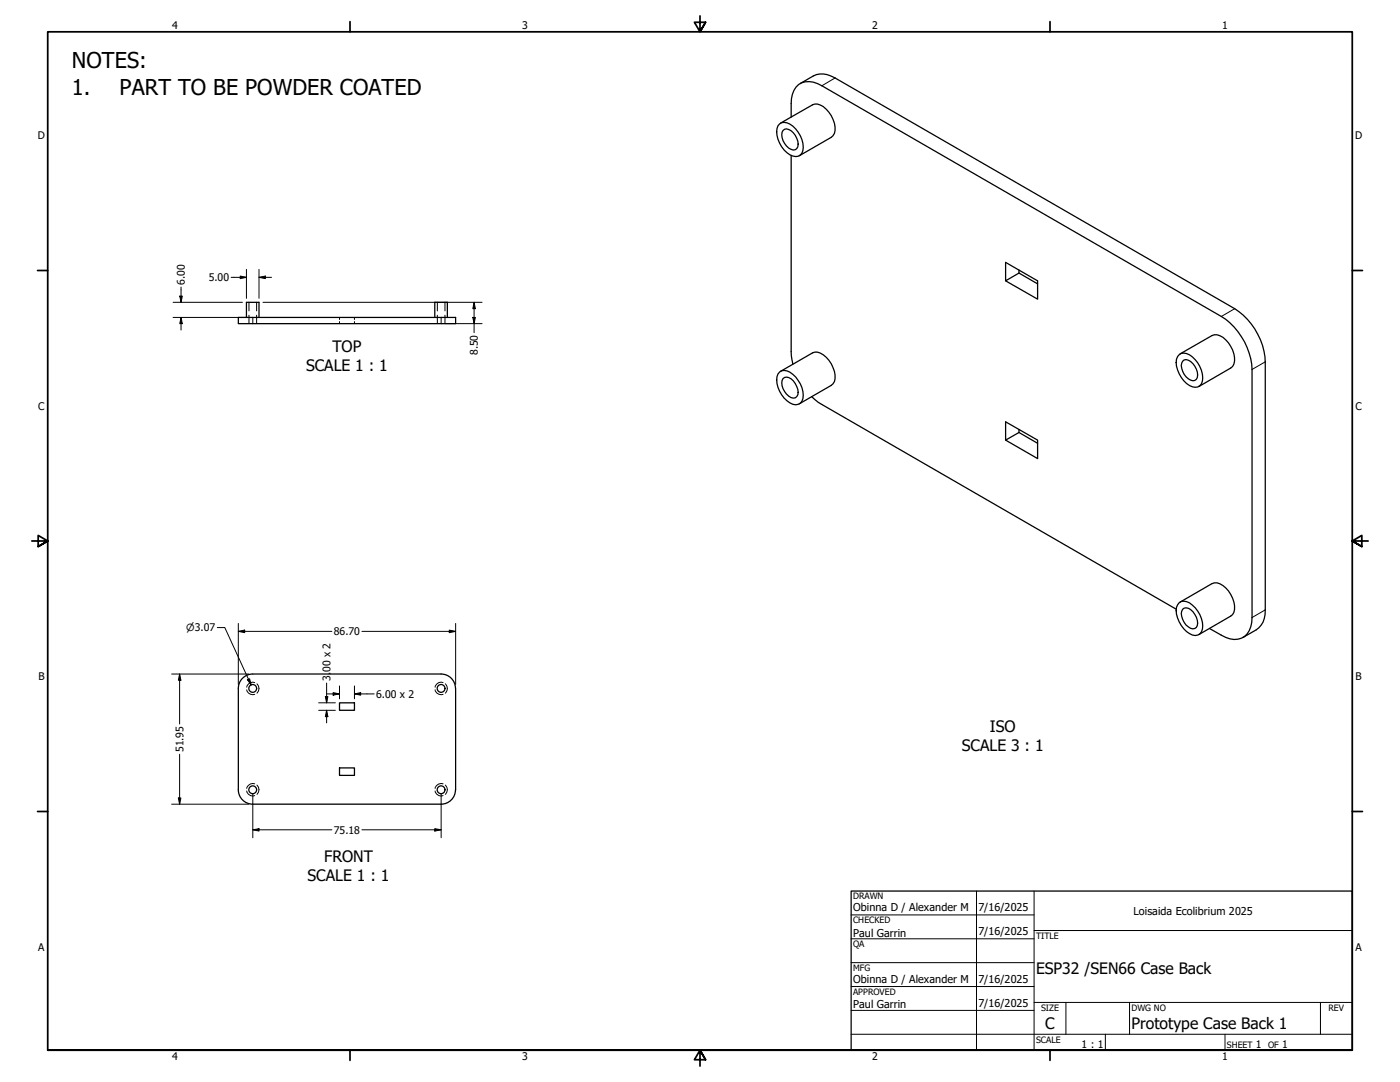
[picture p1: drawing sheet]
<svg xmlns="http://www.w3.org/2000/svg" width="559mm" height="432mm" viewBox="0 0 559 432" stroke-linecap="round" stroke-linejoin="round" font-family="sans-serif">
<!-- layer: Hidden (ANSI) -->
<g fill="none" stroke="#000" stroke-width=".4">
<path d="M99.4 120.6v3.5M99.4 125.8v3.4M102.4 120.6v3.5M102.4 125.8v3.4M135.5 126.7v.8M135.5 128.3v.9M141.5 126.7v.8M141.5 128.3v.9M174.6 120.6v3.5M174.6 125.8v3.4M177.6 120.6v3.5M177.6 125.8v3.4"/>
<path d="M98.5 275.3a2.37 2.37 0 0 0 3.2 1.8M101.7 272.4a2.34 2.34 0 0 0-3.2 1.9M102.6 272.9a2.47 2.47 0 0 1 0 3.7M173.7 275.3a2.37 2.37 0 0 0 3.1 1.8M176.8 272.4a2.34 2.34 0 0 0-3.1 1.9M177.7 272.9a2.47 2.47 0 0 1 0 3.7M98.5 315.7a2.37 2.37 0 0 0 3.2 1.8M101.7 312.8a2.45 2.45 0 0 0-3.2 1.8M102.6 313.3a2.47 2.47 0 0 1 0 3.7M173.7 315.7a2.37 2.37 0 0 0 3.1 1.8M176.8 312.8a2.45 2.45 0 0 0-3.1 1.8M177.7 313.3a2.47 2.47 0 0 1 0 3.7"/>
</g>
<!-- layer: Visible (ANSI) -->
<g fill="none" stroke="#000" stroke-width=".51">
<path d="M319.4 33.3l5.3-3a8.8 8.8 0 0 1 8.6 .8l159.5 92.1a26.9 26.9 0 0 1 12.2 21.2v99a8.5 8.5 0 0 1-3.5 7.9l-5.4 3.1M311.1 49.5a4.9 4.9 0 0 1 6.5 2 9.8 9.8 0 0 1 2.5 9.6 3.7 3.7 0 0 1-6-.1 10.2 10.2 0 0 1-3.6-10.8zM311.5 49.1l12.8-7.3a5.7 5.7 0 0 1 6.5 3 9.8 9.8 0 0 1 2.3 8.4l-1.3 1.6-12.8 7.4M312.5 52.1a2.22 2.22 0 0 1 3.3 .1 7.1 7.1 0 0 1 2.7 6.3 1.77 1.77 0 0 1-2.7 1.1 6 6 0 0 1-3.3-7.5zM315.8 46.7a19.4 19.4 0 0 1 1.1-10.7 6.7 6.7 0 0 1 9.4-2.7l161.2 93a27.1 27.1 0 0 1 12.2 21.1v99a8.3 8.3 0 0 1-4.2 8.3 8.5 8.5 0 0 1-8-1.2l-4.7-2.7M315.8 62v78.3l.7 5.1M401.4 112.1l12.7 7.3v-7.3l-12.7-7.4v7.4l5.3-3.1 7.4 4.3M406.7 107.8v1.2M95.1 126.7h86.8v2.5h-86.8zM98.4 126.7v-6.1h5v6.1M173.5 126.7v-6.1h5.1v6.1M311.1 148.5a3.9 3.9 0 0 1 5.4 .9 10 10 0 0 1 3.6 10.7 3.2 3.2 0 0 1-4.8 .7 11.2 11.2 0 0 1-5.2-10.5z"/>
<path d="M311.5 148.2l12.8-7.4a5.7 5.7 0 0 1 6.5 3 9.8 9.8 0 0 1 2.3 8.5l-1.3 1.5-12.8 7.4M312.5 151.1a3.3 3.3 0 0 1 4.9 2 4.9 4.9 0 0 1 .6 5.2 2.22 2.22 0 0 1-3.2-.2 6.1 6.1 0 0 1-2.3-7zM324 158.3l4 3.1 141.5 81.7M470.7 141.5a4.8 4.8 0 0 1 6.4 2.1 9.8 9.8 0 0 1 2.5 9.6 3.1 3.1 0 0 1-4.8 .7 11.5 11.5 0 0 1-5.2-10.5zM471 141.2l12.7-7.3a5.8 5.8 0 0 1 6.6 2.9 10 10 0 0 1 2.2 8.5l-1.3 1.6-12.7 7.3M472.1 144.1a2.14 2.14 0 0 1 3.1 .2 6.2 6.2 0 0 1 2.3 7.1 3.5 3.5 0 0 1-4.9-2 5.3 5.3 0 0 1-.5-5.3zM401.4 175.6l12.7 7.4v-7.4l-12.7-7.3v7.3l5.3-3 7.4 4.3M406.7 171.4v1.2M470.7 240.5a3.9 3.9 0 0 1 5.2 1 10.1 10.1 0 0 1 3.7 10.7 3.1 3.1 0 0 1-4.8 .7 11.5 11.5 0 0 1-5.2-10.5zM471 240.3l12.7-7.4a5.8 5.8 0 0 1 6.6 2.9 10 10 0 0 1 2.2 8.5l-1.3 1.6-12.7 7.3M472.1 243.1a2.64 2.64 0 0 1 4 1 5.6 5.6 0 0 1 1.4 6.3 2.23 2.23 0 0 1-3.2-.2 6.7 6.7 0 0 1-2.6-6.3zM95.1 274.8v40.4"/>
<path d="M176.1 269a5.7 5.7 0 0 1 5.7 5.7M176.1 269h-75.2a5.7 5.7 0 0 0-5.8 5.7M181.9 274.8v40.4M135.5 280.5h6v3h-6zM95.1 315.2a5.7 5.7 0 0 0 5.8 5.7h75.2M135.5 306.5h6v2.9h-6zM181.8 315.2a5.7 5.7 0 0 1-5.7 5.7"/>
<circle cx="100.9" cy="274.7" r="1.56"/>
<circle cx="176.1" cy="274.7" r="1.56"/>
<circle cx="100.9" cy="315.2" r="1.56"/>
<circle cx="176.1" cy="315.2" r="1.56"/>
</g>
<!-- layer: Visible Narrow (ANSI) -->
<path d="M333.3 31.1l-5.3 3.1M100.9 126.8v2.2M176.1 126.8v2.2M492.8 123.2l-5.3 3.1M505 144.4l-5.3 3M505 243.4l-5.3 3" fill="none" stroke="#000" stroke-width=".4"/>
<!-- layer: Border (ANSI) -->
<g fill="none" stroke="#000" stroke-width=".7">
<path d="M139.7 8.6v4.1M279.4 6.3v6.4l-2.2-3.8h4.4l-2.2 3.8 2.2-3.8M419.1 8.6v4.1M15 107.9h4M539.8 107.9h4M12.7 215.9h6.3l-3.8-2.2v4.4l3.8-2.2-3.8 2.2M546.1 215.9h-6.3l3.8-2.2v4.4l-3.8-2.2 3.8 2.2M15 323.8h4M539.8 323.8h4M19 419.1v-406.4h520.8v406.4h-520.8h520.8M139.7 419.1v4.1M419.1 419.1v4.1"/>
<path d="M281.6 422.9l-2.2-3.8 2.2 3.8h-4.4l2.2-3.8v6.3"/>
</g>
<!-- layer: Title (ANSI) -->
<g fill="none" stroke="#000" stroke-width=".4">
<path d="M389.8 355.6v63.5M412.7 355.6v63.5M339.7 365.1h73M339.7 374.6h73M412.7 371.3h127.1M339.7 384.2h73M339.7 393.7h73M339.7 412.7h200.1M339.7 403.2h73M412.7 400h127.1M425.4 400v12.7M441.2 412.7v6.4"/>
<path d="M450.8 400v12.7M488.9 412.7v6.4M527 400v12.7"/>
</g>
<path d="M339.7 355.6h200.1v63.5h-200.1z" fill="none" stroke="#000" stroke-width=".51"/>
<!-- layer: Dimension (ANSI) -->
<g fill="none" stroke="#000" stroke-width=".4">
<path d="M71.8 118.2h1l-.5 2.4zM72.3 114.6v6M92.3 110.7h6.1M95.9 110.2l2.5 .5-2.5 .5zM98.4 107.5v11.6M103.4 110.7l2.5-.5v1zM103.4 110.7h5M103.4 107.5v11.6M69.1 120.6h27.7M69.1 126.7h30.2M72.3 126.7l.5 2.5h-1zM72.3 126.7v5"/>
<path d="M105 120.6h87.4M177.7 129.2h14.7M188.7 126.7h1l-.5 2.5zM189.2 120.6l.5 2.6h-1zM189.2 120.6v12.2M86.7 250.4h3l10.6 23M95.1 252l2.6-.5v1zM95.1 252h37.4M95.1 248.8v24.4M144.5 252h37.4M179.3 251.5l2.6 .5-2.6 .5zM181.9 248.8v24.4"/>
<path d="M68.5 269h30.8M71.7 269l.5 2.5h-1zM71.7 269v19.9M98.7 271.3l.9-.4 .7 2.5zM129.9 278h1l-.5 2.5zM130.4 272.6v7.9M130.5 276.9h5M133 276.4l2.5 .5-2.5 .5zM135.5 273.7v5.2M141.5 276.9l2.5-.5v1zM141.5 276.9h7.9M141.5 273.7v5.2"/>
<path d="M127.2 283.5h6.7M127.2 280.5h6.7M130.4 283.5l.5 2.5h-1zM130.4 283.5v5M71.2 318.5h1l-.5 2.4zM71.7 301v19.9M100.9 316.8v17.5M176.1 316.8v17.5M68.5 320.9h30.8M100.9 331.2l2.5-.5v1zM100.9 331.2h31.6M144.5 331.2h31.6"/>
<path d="M173.5 330.7l2.6 .5-2.6 .5z"/>
</g>
<g fill="#000">
<path d="M71.8 118.2h1l-.5 2.4zM95.9 110.2l2.5 .5-2.5 .5zM103.4 110.7l2.5-.5v1zM72.3 126.7l.5 2.5h-1zM188.7 126.7h1l-.5 2.5zM189.2 120.6l.5 2.6h-1zM95.1 252l2.6-.5v1zM179.3 251.5l2.6 .5-2.6 .5zM71.7 269l.5 2.5h-1zM98.7 271.3l.9-.4 .7 2.5zM129.9 278h1l-.5 2.5zM133 276.4l2.5 .5-2.5 .5z"/>
<path d="M141.5 276.9l2.5-.5v1zM130.4 283.5l.5 2.5h-1zM71.2 318.5h1l-.5 2.4zM100.9 331.2l2.5-.5v1zM173.5 330.7l2.6 .5-2.6 .5z"/>
</g>
<g font-size="8.7">
<text x="28.7" y="27.3">NOTES:</text>
<text x="28.7" y="37.7">1.</text>
<text x="47.8" y="37.7">PART TO BE POWDER COATED</text>
</g>
<g font-size="6.3">
<text x="132.7" y="140.3">TOP</text>
<text x="122.2" y="147.9">SCALE 1 : 1</text>
<text x="395.1" y="292.2">ISO</text>
<text x="383.9" y="299.8">SCALE 3 : 1</text>
<text x="129.3" y="343.9">FRONT</text>
<text x="122.7" y="351.5">SCALE 1 : 1</text>
<text x="413.5" y="388.7">ESP32 /SEN66 Case Back</text>
<text x="417.2" y="410.6">C</text>
<text x="451.6" y="410.7">Prototype Case Back 1</text>
</g>
<g font-size="4.3">
<text x="340.5" y="363.7">Obinna D / Alexander M</text>
<text x="390.5" y="363.7">7/16/2025</text>
<text x="452.4" y="365.1">Loisaida Ecolibrium 2025</text>
<text x="340.5" y="373.8">Paul Garrin</text>
<text x="390.5" y="373.2">7/16/2025</text>
<text x="340.5" y="392.2">Obinna D / Alexander M</text>
<text x="390.5" y="392.2">7/16/2025</text>
<text x="390.5" y="401.8">7/16/2025</text>
<text x="340.5" y="402.4">Paul Garrin</text>
</g>
<g font-size="4.2">
<text x="68.7" y="11.7">4</text>
<text x="208.4" y="11.7">3</text>
<text x="348.1" y="11.7">2</text>
<text x="487.8" y="11.7">1</text>
<text x="15.1" y="55.5">D</text>
<text x="540.9" y="55.5">D</text>
<text x="73.8" y="113.7" transform="rotate(-90 73.8 113.7)">6.00</text>
<text x="83.3" y="112.2">5.00</text>
<text x="190.8" y="141.7" transform="rotate(-90 190.8 141.7)">8.50</text>
<text x="15.2" y="163.4">C</text>
<text x="541" y="163.4">C</text>
<text x="133.3" y="253.5">86.70</text>
<text x="131.9" y="268.2" transform="rotate(-90 131.9 268.2)">00 x 2</text>
<text x="15.3" y="271.4">B</text>
<text x="131.9" y="271.8" transform="rotate(-90 131.9 271.8)">3.</text>
<text x="541.1" y="271.4">B</text>
<text x="150.2" y="278.4">6.00 x 2</text>
<text x="73.2" y="300.2" transform="rotate(-90 73.2 300.2)">51.95</text>
<text x="133.3" y="332.7">75.18</text>
<text x="15.2" y="379.3">A</text>
<text x="541" y="379.3">A</text>
<text x="431.7" y="418.3">1 : 1</text>
<text x="501.3" y="418.3">1</text>
<text x="511.8" y="418.3">1</text>
<text x="68.7" y="423.2">4</text>
<text x="208.4" y="423.2">3</text>
<text x="348.1" y="423.2">2</text>
<text x="487.8" y="423.2">1</text>
</g>
<text font-size="3.9" x="74.4" y="251.9">⌀3.07</text>
<g font-size="3.5">
<text x="340.5" y="358.9">DRAWN</text>
<text x="340.5" y="368.5">CHECKED</text>
<text x="413.5" y="374.6">TITLE</text>
<text x="340.5" y="378">QA</text>
<text x="340.5" y="387.5">MFG</text>
<text x="340.5" y="397.1">APPROVED</text>
<text x="415.5" y="403.4">SIZE</text>
<text x="451.6" y="403.4">DWG NO</text>
<text x="530.3" y="403.4">REV</text>
<text x="413.5" y="416.1">SCALE</text>
<text x="489.7" y="418.3">SHEET</text>
<text x="506.2" y="418.3">OF</text>
</g>
</svg>
